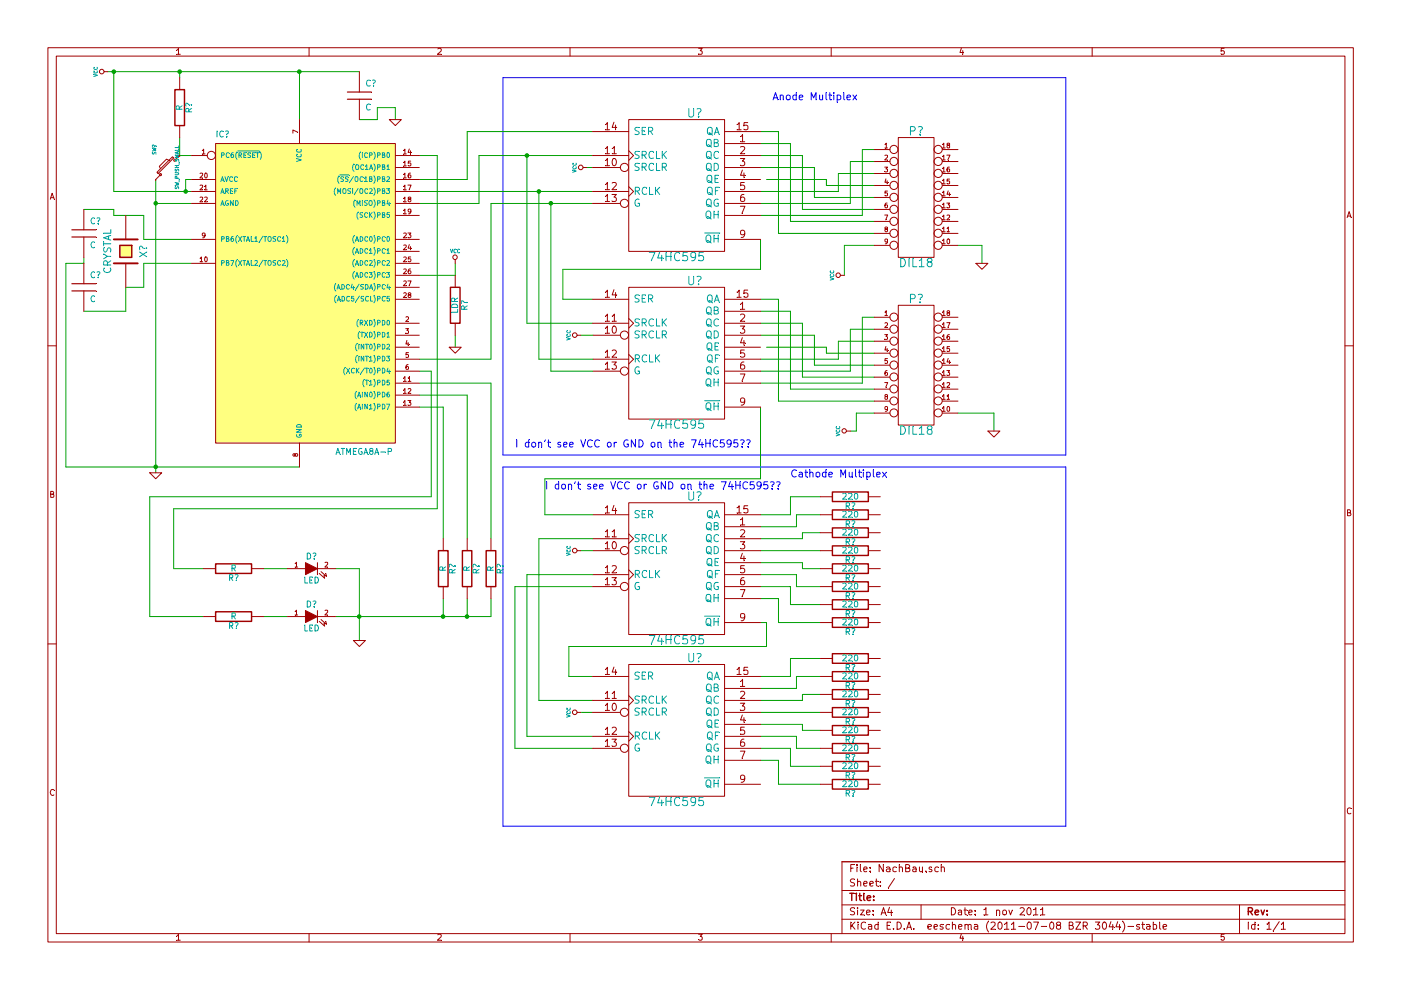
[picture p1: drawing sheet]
EESchema Schematic File Version 2  date 11/1/2011 7:37:17 PM
LIBS:power
LIBS:device
LIBS:transistors
LIBS:conn
LIBS:linear
LIBS:regul
LIBS:74xx
LIBS:cmos4000
LIBS:adc-dac
LIBS:memory
LIBS:xilinx
LIBS:special
LIBS:microcontrollers
LIBS:dsp
LIBS:microchip
LIBS:analog_switches
LIBS:motorola
LIBS:texas
LIBS:intel
LIBS:audio
LIBS:interface
LIBS:digital-audio
LIBS:philips
LIBS:display
LIBS:cypress
LIBS:siliconi
LIBS:opto
LIBS:atmel
LIBS:contrib
LIBS:valves
EELAYER 43  0
EELAYER END
$Descr A4 11700 8267
encoding utf-8
Sheet 1 1
Title ""
Date "1 nov 2011"
Rev ""
Comp ""
Comment1 ""
Comment2 ""
Comment3 ""
Comment4 ""
$EndDescr
Wire Wire Line
	2500 3900 550  3900
Wire Wire Line
	550  3900 550  2200
Wire Wire Line
	550  2200 700  2200
Wire Wire Line
	700  2600 1050 2600
Wire Wire Line
	1050 2600 1050 2400
Wire Wire Line
	1050 2400 1200 2400
Wire Wire Line
	1200 2400 1200 2200
Wire Wire Line
	1200 2200 1600 2200
Wire Wire Line
	3300 1000 3300 900 
Wire Wire Line
	3300 900  3150 900 
Wire Wire Line
	3150 900  3150 1000
Wire Wire Line
	3150 1000 3000 1000
Wire Wire Line
	1550 1600 1550 1500
Wire Wire Line
	1550 1500 1600 1500
Connection ~ 1550 1600
Connection ~ 1300 3900
Connection ~ 1500 600 
Wire Wire Line
	2500 600  2500 1000
Wire Wire Line
	1500 1150 1500 1300
Wire Wire Line
	1500 1300 1600 1300
Wire Wire Line
	3800 2200 3800 2300
Wire Wire Line
	3800 2300 3500 2300
Wire Wire Line
	3500 3300 3900 3300
Wire Wire Line
	3900 3300 3900 4500
Connection ~ 3900 5150
Wire Wire Line
	2800 5150 4100 5150
Wire Wire Line
	4100 5150 4100 5000
Wire Wire Line
	3700 5150 3700 5000
Wire Wire Line
	3000 5350 3000 4750
Wire Wire Line
	3000 4750 2800 4750
Wire Wire Line
	1700 5150 1250 5150
Wire Wire Line
	1250 5150 1250 4150
Wire Wire Line
	1250 4150 3600 4150
Wire Wire Line
	3600 4150 3600 3100
Wire Wire Line
	3600 3100 3500 3100
Wire Wire Line
	1700 4750 1450 4750
Wire Wire Line
	1450 4750 1450 4250
Wire Wire Line
	1450 4250 3650 4250
Wire Wire Line
	3650 4250 3650 1300
Wire Wire Line
	3650 1300 3500 1300
Wire Notes Line
	4200 3800 4200 650 
Wire Notes Line
	4200 3800 8900 3800
Wire Notes Line
	8900 3800 8900 650 
Wire Notes Line
	8900 650  4200 650 
Wire Wire Line
	4850 5950 4950 5950
Wire Wire Line
	4900 1400 4950 1400
Connection ~ 4500 1600
Wire Wire Line
	3500 1600 4950 1600
Wire Wire Line
	4950 4300 4550 4300
Wire Wire Line
	4550 4300 4550 4000
Wire Wire Line
	4550 4000 6350 4000
Wire Wire Line
	6350 4000 6350 3400
Wire Wire Line
	8200 2200 8200 2050
Wire Wire Line
	8200 2050 8000 2050
Wire Wire Line
	7300 3450 7150 3450
Wire Wire Line
	7150 3450 7150 3600
Wire Wire Line
	7150 3600 7100 3600
Wire Wire Line
	4950 2500 4700 2500
Wire Wire Line
	4700 2500 4700 2250
Wire Wire Line
	4700 2250 6350 2250
Wire Wire Line
	6350 2250 6350 2000
Wire Wire Line
	4950 3000 4500 3000
Wire Wire Line
	4500 3000 4500 1600
Wire Wire Line
	7300 3250 6600 3250
Wire Wire Line
	6600 3250 6600 2600
Wire Wire Line
	6600 2600 6350 2600
Wire Wire Line
	7300 3050 6800 3050
Wire Wire Line
	6800 3050 6800 2800
Wire Wire Line
	6800 2800 6350 2800
Wire Wire Line
	7300 2850 7000 2850
Wire Wire Line
	7000 2850 7000 3000
Wire Wire Line
	7000 3000 6350 3000
Wire Wire Line
	7300 2650 7200 2650
Wire Wire Line
	7200 2650 7200 3200
Wire Wire Line
	7200 3200 6350 3200
Wire Wire Line
	6350 3100 7100 3100
Wire Wire Line
	7100 3100 7100 2750
Wire Wire Line
	7100 2750 7300 2750
Wire Wire Line
	6400 2900 6900 2900
Wire Wire Line
	6900 2900 6900 2950
Wire Wire Line
	6900 2950 7300 2950
Wire Wire Line
	6350 2700 6700 2700
Wire Wire Line
	6700 2700 6700 3150
Wire Wire Line
	6700 3150 7300 3150
Wire Wire Line
	6350 2500 6500 2500
Wire Wire Line
	6500 2500 6500 3350
Wire Wire Line
	6500 3350 7300 3350
Wire Wire Line
	7300 1950 6500 1950
Wire Wire Line
	6500 1950 6500 1100
Wire Wire Line
	6500 1100 6350 1100
Wire Wire Line
	7300 1750 6700 1750
Wire Wire Line
	6700 1750 6700 1300
Wire Wire Line
	6700 1300 6350 1300
Wire Wire Line
	7300 1550 6900 1550
Wire Wire Line
	6900 1550 6900 1500
Wire Wire Line
	6900 1500 6400 1500
Wire Wire Line
	7300 1350 7100 1350
Wire Wire Line
	7100 1350 7100 1700
Wire Wire Line
	7100 1700 6350 1700
Wire Wire Line
	4950 6250 4300 6250
Wire Wire Line
	4300 6250 4300 4900
Wire Wire Line
	4300 4900 4950 4900
Wire Wire Line
	4950 5850 4500 5850
Wire Wire Line
	4500 5850 4500 4500
Wire Wire Line
	4500 4500 4950 4500
Wire Wire Line
	6850 6400 6600 6400
Wire Wire Line
	6600 6400 6600 6250
Wire Wire Line
	6600 6250 6350 6250
Wire Wire Line
	6850 6100 6700 6100
Wire Wire Line
	6700 6100 6700 6050
Wire Wire Line
	6700 6050 6350 6050
Wire Wire Line
	6850 5800 6700 5800
Wire Wire Line
	6700 5800 6700 5850
Wire Wire Line
	6700 5850 6350 5850
Wire Wire Line
	6850 5500 6600 5500
Wire Wire Line
	6600 5500 6600 5650
Wire Wire Line
	6600 5650 6350 5650
Wire Wire Line
	6350 5750 6650 5750
Wire Wire Line
	6650 5750 6650 5650
Wire Wire Line
	6650 5650 6850 5650
Wire Wire Line
	6350 5950 6850 5950
Wire Wire Line
	6350 6150 6650 6150
Wire Wire Line
	6650 6150 6650 6250
Wire Wire Line
	6650 6250 6850 6250
Wire Wire Line
	6350 6350 6500 6350
Wire Wire Line
	6500 6350 6500 6550
Wire Wire Line
	6500 6550 6850 6550
Wire Wire Line
	6850 5200 6500 5200
Wire Wire Line
	6500 5200 6500 5000
Wire Wire Line
	6500 5000 6350 5000
Wire Wire Line
	6850 4900 6650 4900
Wire Wire Line
	6650 4900 6650 4800
Wire Wire Line
	6650 4800 6350 4800
Wire Wire Line
	6350 4600 6850 4600
Wire Wire Line
	6850 4300 6650 4300
Wire Wire Line
	6650 4300 6650 4400
Wire Wire Line
	6650 4400 6350 4400
Wire Wire Line
	6350 4300 6600 4300
Wire Wire Line
	6600 4300 6600 4150
Wire Wire Line
	6600 4150 6850 4150
Wire Wire Line
	6350 4500 6700 4500
Wire Wire Line
	6700 4500 6700 4450
Wire Wire Line
	6700 4450 6850 4450
Wire Wire Line
	6350 4700 6700 4700
Wire Wire Line
	6700 4700 6700 4750
Wire Wire Line
	6700 4750 6850 4750
Wire Wire Line
	6350 4900 6600 4900
Wire Wire Line
	6600 4900 6600 5050
Wire Wire Line
	6600 5050 6850 5050
Wire Wire Line
	6350 5200 6400 5200
Wire Wire Line
	6400 5200 6400 5400
Wire Wire Line
	6400 5400 4750 5400
Wire Wire Line
	4750 5400 4750 5650
Wire Wire Line
	4750 5650 4950 5650
Wire Wire Line
	4950 4800 4400 4800
Wire Wire Line
	4400 4800 4400 6150
Wire Wire Line
	4400 6150 4950 6150
Wire Wire Line
	6350 1800 7200 1800
Wire Wire Line
	7200 1800 7200 1250
Wire Wire Line
	7200 1250 7300 1250
Wire Wire Line
	6350 1600 7000 1600
Wire Wire Line
	7000 1600 7000 1450
Wire Wire Line
	7000 1450 7300 1450
Wire Wire Line
	6350 1400 6800 1400
Wire Wire Line
	6800 1400 6800 1650
Wire Wire Line
	6800 1650 7300 1650
Wire Wire Line
	6350 1200 6600 1200
Wire Wire Line
	6600 1200 6600 1850
Wire Wire Line
	6600 1850 7300 1850
Wire Wire Line
	4400 1300 4400 2700
Wire Wire Line
	4400 2700 4950 2700
Wire Wire Line
	4600 1700 4600 3100
Wire Wire Line
	4600 3100 4950 3100
Wire Wire Line
	7050 2300 7050 2050
Wire Wire Line
	7050 2050 7300 2050
Wire Wire Line
	8000 3450 8300 3450
Wire Wire Line
	8300 3450 8300 3600
Wire Wire Line
	3500 1500 3900 1500
Wire Wire Line
	3900 1500 3900 1100
Wire Wire Line
	3900 1100 4950 1100
Wire Wire Line
	3500 1700 4000 1700
Wire Wire Line
	4000 1700 4000 1300
Wire Wire Line
	4000 1300 4950 1300
Connection ~ 4400 1300
Wire Wire Line
	3500 3000 4100 3000
Wire Wire Line
	4100 3000 4100 1700
Wire Wire Line
	4100 1700 4950 1700
Connection ~ 4600 1700
Wire Wire Line
	4850 2800 4950 2800
Wire Wire Line
	4850 4600 4950 4600
Wire Notes Line
	8900 3900 4200 3900
Wire Notes Line
	8900 3900 8900 6900
Wire Notes Line
	8900 6900 4200 6900
Wire Notes Line
	4200 6900 4200 3900
Wire Wire Line
	2200 4750 2400 4750
Wire Wire Line
	2200 5150 2400 5150
Connection ~ 3000 5150
Wire Wire Line
	3900 5150 3900 5000
Connection ~ 3700 5150
Wire Wire Line
	3500 3200 4100 3200
Wire Wire Line
	4100 3200 4100 4500
Wire Wire Line
	3500 3400 3700 3400
Wire Wire Line
	3700 3400 3700 4500
Wire Wire Line
	3800 2800 3800 2900
Wire Wire Line
	1300 1700 1600 1700
Connection ~ 1300 1700
Wire Wire Line
	1500 600  1500 650 
Wire Wire Line
	1300 3950 1300 1500
Wire Wire Line
	950  600  950  1600
Wire Wire Line
	950  1600 1600 1600
Connection ~ 950  600 
Wire Wire Line
	3000 600  900  600 
Connection ~ 2500 600 
Wire Wire Line
	1200 2000 1200 1800
Wire Wire Line
	1200 2000 1600 2000
Wire Wire Line
	1200 1800 950  1800
Wire Wire Line
	950  1800 950  1750
Wire Wire Line
	950  1750 700  1750
Wire Wire Line
	700  2200 700  2150
$Comp
L C C?
U 1 1
P 700 2400
F 0 "C?" H 750 2500 50  0000 L CNN
F 1 "C" H 750 2300 50  0000 L CNN
	1    700  2400
	1    0    0    -1  
$EndComp
$Comp
L C C?
U 1 1
P 700 1950
F 0 "C?" H 750 2050 50  0000 L CNN
F 1 "C" H 750 1850 50  0000 L CNN
	1    700  1950
	1    0    0    -1  
$EndComp
$Comp
L CRYSTAL X?
U 1 1
P 1050 2100
F 0 "X?" H 1050 2250 60  0000 C CNN
F 1 "CRYSTAL" H 1050 1950 60  0000 C CNN
	1    1050 2100
	0    1    1    0   
$EndComp
$Comp
L GND #PWR?
U 1 1
P 3300 1000
F 0 "#PWR?" H 3300 1000 30  0001 C CNN
F 1 "GND" H 3300 930 30  0001 C CNN
	1    3300 1000
	1    0    0    -1  
$EndComp
$Comp
L C C?
U 1 1
P 3000 800
F 0 "C?" H 3050 900 50  0000 L CNN
F 1 "C" H 3050 700 50  0000 L CNN
	1    3000 800 
	1    0    0    -1  
$EndComp
$Comp
L VCC #PWR?
U 1 1
P 900 600
F 0 "#PWR?" H 900 700 30  0001 C CNN
F 1 "VCC" H 900 700 30  0000 C CNN
	1    900  600 
	0    -1   -1   0   
$EndComp
$Comp
L R R?
U 1 1
P 1500 900
F 0 "R?" V 1580 900 50  0000 C CNN
F 1 "R" V 1500 900 50  0000 C CNN
	1    1500 900 
	1    0    0    -1  
$EndComp
$Comp
L SW_PUSH_SMALL SW?
U 1 1
P 1400 1400
F 0 "SW?" H 1550 1510 30  0000 C CNN
F 1 "SW_PUSH_SMALL" H 1400 1321 30  0000 C CNN
	1    1400 1400
	0    -1   -1   0   
$EndComp
$Comp
L GND #PWR?
U 1 1
P 1300 3950
F 0 "#PWR?" H 1300 3950 30  0001 C CNN
F 1 "GND" H 1300 3880 30  0001 C CNN
	1    1300 3950
	1    0    0    -1  
$EndComp
$Comp
L VCC #PWR?
U 1 1
P 3800 2200
F 0 "#PWR?" H 3800 2300 30  0001 C CNN
F 1 "VCC" H 3800 2300 30  0000 C CNN
	1    3800 2200
	1    0    0    -1  
$EndComp
$Comp
L GND #PWR?
U 1 1
P 3800 2900
F 0 "#PWR?" H 3800 2900 30  0001 C CNN
F 1 "GND" H 3800 2830 30  0001 C CNN
	1    3800 2900
	1    0    0    -1  
$EndComp
$Comp
L R R?
U 1 1
P 3800 2550
F 0 "R?" V 3880 2550 50  0000 C CNN
F 1 "LDR" V 3800 2550 50  0000 C CNN
	1    3800 2550
	1    0    0    -1  
$EndComp
$Comp
L R R?
U 1 1
P 4100 4750
F 0 "R?" V 4180 4750 50  0000 C CNN
F 1 "R" V 4100 4750 50  0000 C CNN
	1    4100 4750
	1    0    0    -1  
$EndComp
$Comp
L R R?
U 1 1
P 3900 4750
F 0 "R?" V 3980 4750 50  0000 C CNN
F 1 "R" V 3900 4750 50  0000 C CNN
	1    3900 4750
	1    0    0    -1  
$EndComp
$Comp
L R R?
U 1 1
P 3700 4750
F 0 "R?" V 3780 4750 50  0000 C CNN
F 1 "R" V 3700 4750 50  0000 C CNN
	1    3700 4750
	1    0    0    -1  
$EndComp
$Comp
L GND #PWR?
U 1 1
P 3000 5350
F 0 "#PWR?" H 3000 5350 30  0001 C CNN
F 1 "GND" H 3000 5280 30  0001 C CNN
	1    3000 5350
	1    0    0    -1  
$EndComp
$Comp
L R R?
U 1 1
P 1950 5150
F 0 "R?" V 2030 5150 50  0000 C CNN
F 1 "R" V 1950 5150 50  0000 C CNN
	1    1950 5150
	0    1    1    0   
$EndComp
$Comp
L R R?
U 1 1
P 1950 4750
F 0 "R?" V 2030 4750 50  0000 C CNN
F 1 "R" V 1950 4750 50  0000 C CNN
	1    1950 4750
	0    1    1    0   
$EndComp
$Comp
L LED D?
U 1 1
P 2600 5150
F 0 "D?" H 2600 5250 50  0000 C CNN
F 1 "LED" H 2600 5050 50  0000 C CNN
	1    2600 5150
	1    0    0    -1  
$EndComp
$Comp
L LED D?
U 1 1
P 2600 4750
F 0 "D?" H 2600 4850 50  0000 C CNN
F 1 "LED" H 2600 4650 50  0000 C CNN
	1    2600 4750
	1    0    0    -1  
$EndComp
Text Notes 4550 4100 0    60   ~ 0
I don't see VCC or GND on the 74HC595??\n
Text Notes 6600 4000 0    60   ~ 0
Cathode Multiplex\n
Text Notes 6450 850  0    60   ~ 0
Anode Multiplex\n
$Comp
L VCC #PWR?
U 1 1
P 4850 5950
F 0 "#PWR?" H 4850 6050 30  0001 C CNN
F 1 "VCC" H 4850 6050 30  0000 C CNN
	1    4850 5950
	0    -1   -1   0   
$EndComp
$Comp
L VCC #PWR?
U 1 1
P 4850 4600
F 0 "#PWR?" H 4850 4700 30  0001 C CNN
F 1 "VCC" H 4850 4700 30  0000 C CNN
	1    4850 4600
	0    -1   -1   0   
$EndComp
$Comp
L VCC #PWR?
U 1 1
P 4850 2800
F 0 "#PWR?" H 4850 2900 30  0001 C CNN
F 1 "VCC" H 4850 2900 30  0000 C CNN
	1    4850 2800
	0    -1   -1   0   
$EndComp
$Comp
L VCC #PWR?
U 1 1
P 4900 1400
F 0 "#PWR?" H 4900 1500 30  0001 C CNN
F 1 "VCC" H 4900 1500 30  0000 C CNN
	1    4900 1400
	0    -1   -1   0   
$EndComp
Text Notes 4300 3750 0    60   ~ 0
I don't see VCC or GND on the 74HC595??\n
$Comp
L GND #PWR?
U 1 1
P 8300 3600
F 0 "#PWR?" H 8300 3600 30  0001 C CNN
F 1 "GND" H 8300 3530 30  0001 C CNN
	1    8300 3600
	1    0    0    -1  
$EndComp
$Comp
L VCC #PWR?
U 1 1
P 7100 3600
F 0 "#PWR?" H 7100 3700 30  0001 C CNN
F 1 "VCC" H 7100 3700 30  0000 C CNN
	1    7100 3600
	0    -1   -1   0   
$EndComp
$Comp
L GND #PWR?
U 1 1
P 8200 2200
F 0 "#PWR?" H 8200 2200 30  0001 C CNN
F 1 "GND" H 8200 2130 30  0001 C CNN
	1    8200 2200
	1    0    0    -1  
$EndComp
$Comp
L VCC #PWR?
U 1 1
P 7050 2300
F 0 "#PWR?" H 7050 2400 30  0001 C CNN
F 1 "VCC" H 7050 2400 30  0000 C CNN
	1    7050 2300
	0    -1   -1   0   
$EndComp
$Comp
L 74HC595 U?
U 1 1
P 5650 2950
F 0 "U?" H 5800 3550 70  0000 C CNN
F 1 "74HC595" H 5650 2350 70  0000 C CNN
	1    5650 2950
	1    0    0    -1  
$EndComp
$Comp
L DIL18 P?
U 1 1
P 7650 3050
F 0 "P?" H 7650 3600 70  0000 C CNN
F 1 "DIL18" H 7650 2500 70  0000 C CNN
	1    7650 3050
	1    0    0    -1  
$EndComp
$Comp
L DIL18 P?
U 1 1
P 7650 1650
F 0 "P?" H 7650 2200 70  0000 C CNN
F 1 "DIL18" H 7650 1100 70  0000 C CNN
	1    7650 1650
	1    0    0    -1  
$EndComp
$Comp
L 74HC595 U?
U 1 1
P 5650 6100
F 0 "U?" H 5800 6700 70  0000 C CNN
F 1 "74HC595" H 5650 5500 70  0000 C CNN
	1    5650 6100
	1    0    0    -1  
$EndComp
$Comp
L R R?
U 1 1
P 7100 5500
F 0 "R?" V 7180 5500 50  0000 C CNN
F 1 "220" V 7100 5500 50  0000 C CNN
	1    7100 5500
	0    1    1    0   
$EndComp
$Comp
L R R?
U 1 1
P 7100 5650
F 0 "R?" V 7180 5650 50  0000 C CNN
F 1 "220" V 7100 5650 50  0000 C CNN
	1    7100 5650
	0    1    1    0   
$EndComp
$Comp
L R R?
U 1 1
P 7100 5950
F 0 "R?" V 7180 5950 50  0000 C CNN
F 1 "220" V 7100 5950 50  0000 C CNN
	1    7100 5950
	0    1    1    0   
$EndComp
$Comp
L R R?
U 1 1
P 7100 5800
F 0 "R?" V 7180 5800 50  0000 C CNN
F 1 "220" V 7100 5800 50  0000 C CNN
	1    7100 5800
	0    1    1    0   
$EndComp
$Comp
L R R?
U 1 1
P 7100 6400
F 0 "R?" V 7180 6400 50  0000 C CNN
F 1 "220" V 7100 6400 50  0000 C CNN
	1    7100 6400
	0    1    1    0   
$EndComp
$Comp
L R R?
U 1 1
P 7100 6550
F 0 "R?" V 7180 6550 50  0000 C CNN
F 1 "220" V 7100 6550 50  0000 C CNN
	1    7100 6550
	0    1    1    0   
$EndComp
$Comp
L R R?
U 1 1
P 7100 6250
F 0 "R?" V 7180 6250 50  0000 C CNN
F 1 "220" V 7100 6250 50  0000 C CNN
	1    7100 6250
	0    1    1    0   
$EndComp
$Comp
L R R?
U 1 1
P 7100 6100
F 0 "R?" V 7180 6100 50  0000 C CNN
F 1 "220" V 7100 6100 50  0000 C CNN
	1    7100 6100
	0    1    1    0   
$EndComp
$Comp
L 74HC595 U?
U 1 1
P 5650 1550
F 0 "U?" H 5800 2150 70  0000 C CNN
F 1 "74HC595" H 5650 950 70  0000 C CNN
	1    5650 1550
	1    0    0    -1  
$EndComp
$Comp
L R R?
U 1 1
P 7100 4750
F 0 "R?" V 7180 4750 50  0000 C CNN
F 1 "220" V 7100 4750 50  0000 C CNN
	1    7100 4750
	0    1    1    0   
$EndComp
$Comp
L R R?
U 1 1
P 7100 4900
F 0 "R?" V 7180 4900 50  0000 C CNN
F 1 "220" V 7100 4900 50  0000 C CNN
	1    7100 4900
	0    1    1    0   
$EndComp
$Comp
L R R?
U 1 1
P 7100 5200
F 0 "R?" V 7180 5200 50  0000 C CNN
F 1 "220" V 7100 5200 50  0000 C CNN
	1    7100 5200
	0    1    1    0   
$EndComp
$Comp
L R R?
U 1 1
P 7100 5050
F 0 "R?" V 7180 5050 50  0000 C CNN
F 1 "220" V 7100 5050 50  0000 C CNN
	1    7100 5050
	0    1    1    0   
$EndComp
$Comp
L R R?
U 1 1
P 7100 4450
F 0 "R?" V 7180 4450 50  0000 C CNN
F 1 "220" V 7100 4450 50  0000 C CNN
	1    7100 4450
	0    1    1    0   
$EndComp
$Comp
L R R?
U 1 1
P 7100 4600
F 0 "R?" V 7180 4600 50  0000 C CNN
F 1 "220" V 7100 4600 50  0000 C CNN
	1    7100 4600
	0    1    1    0   
$EndComp
$Comp
L R R?
U 1 1
P 7100 4300
F 0 "R?" V 7180 4300 50  0000 C CNN
F 1 "220" V 7100 4300 50  0000 C CNN
	1    7100 4300
	0    1    1    0   
$EndComp
$Comp
L R R?
U 1 1
P 7100 4150
F 0 "R?" V 7180 4150 50  0000 C CNN
F 1 "220" V 7100 4150 50  0000 C CNN
	1    7100 4150
	0    1    1    0   
$EndComp
$Comp
L 74HC595 U?
U 1 1
P 5650 4750
F 0 "U?" H 5800 5350 70  0000 C CNN
F 1 "74HC595" H 5650 4150 70  0000 C CNN
	1    5650 4750
	1    0    0    -1  
$EndComp
$Comp
L ATMEGA8A-P IC?
U 1 1
P 2500 2400
F 0 "IC?" H 1800 3650 50  0000 L BNN
F 1 "ATMEGA8A-P" H 2800 1000 50  0000 L BNN
F 2 "DIL28" H 1900 1050 50  0001 C CNN
	1    2500 2400
	1    0    0    -1  
$EndComp
$EndSCHEMATC
